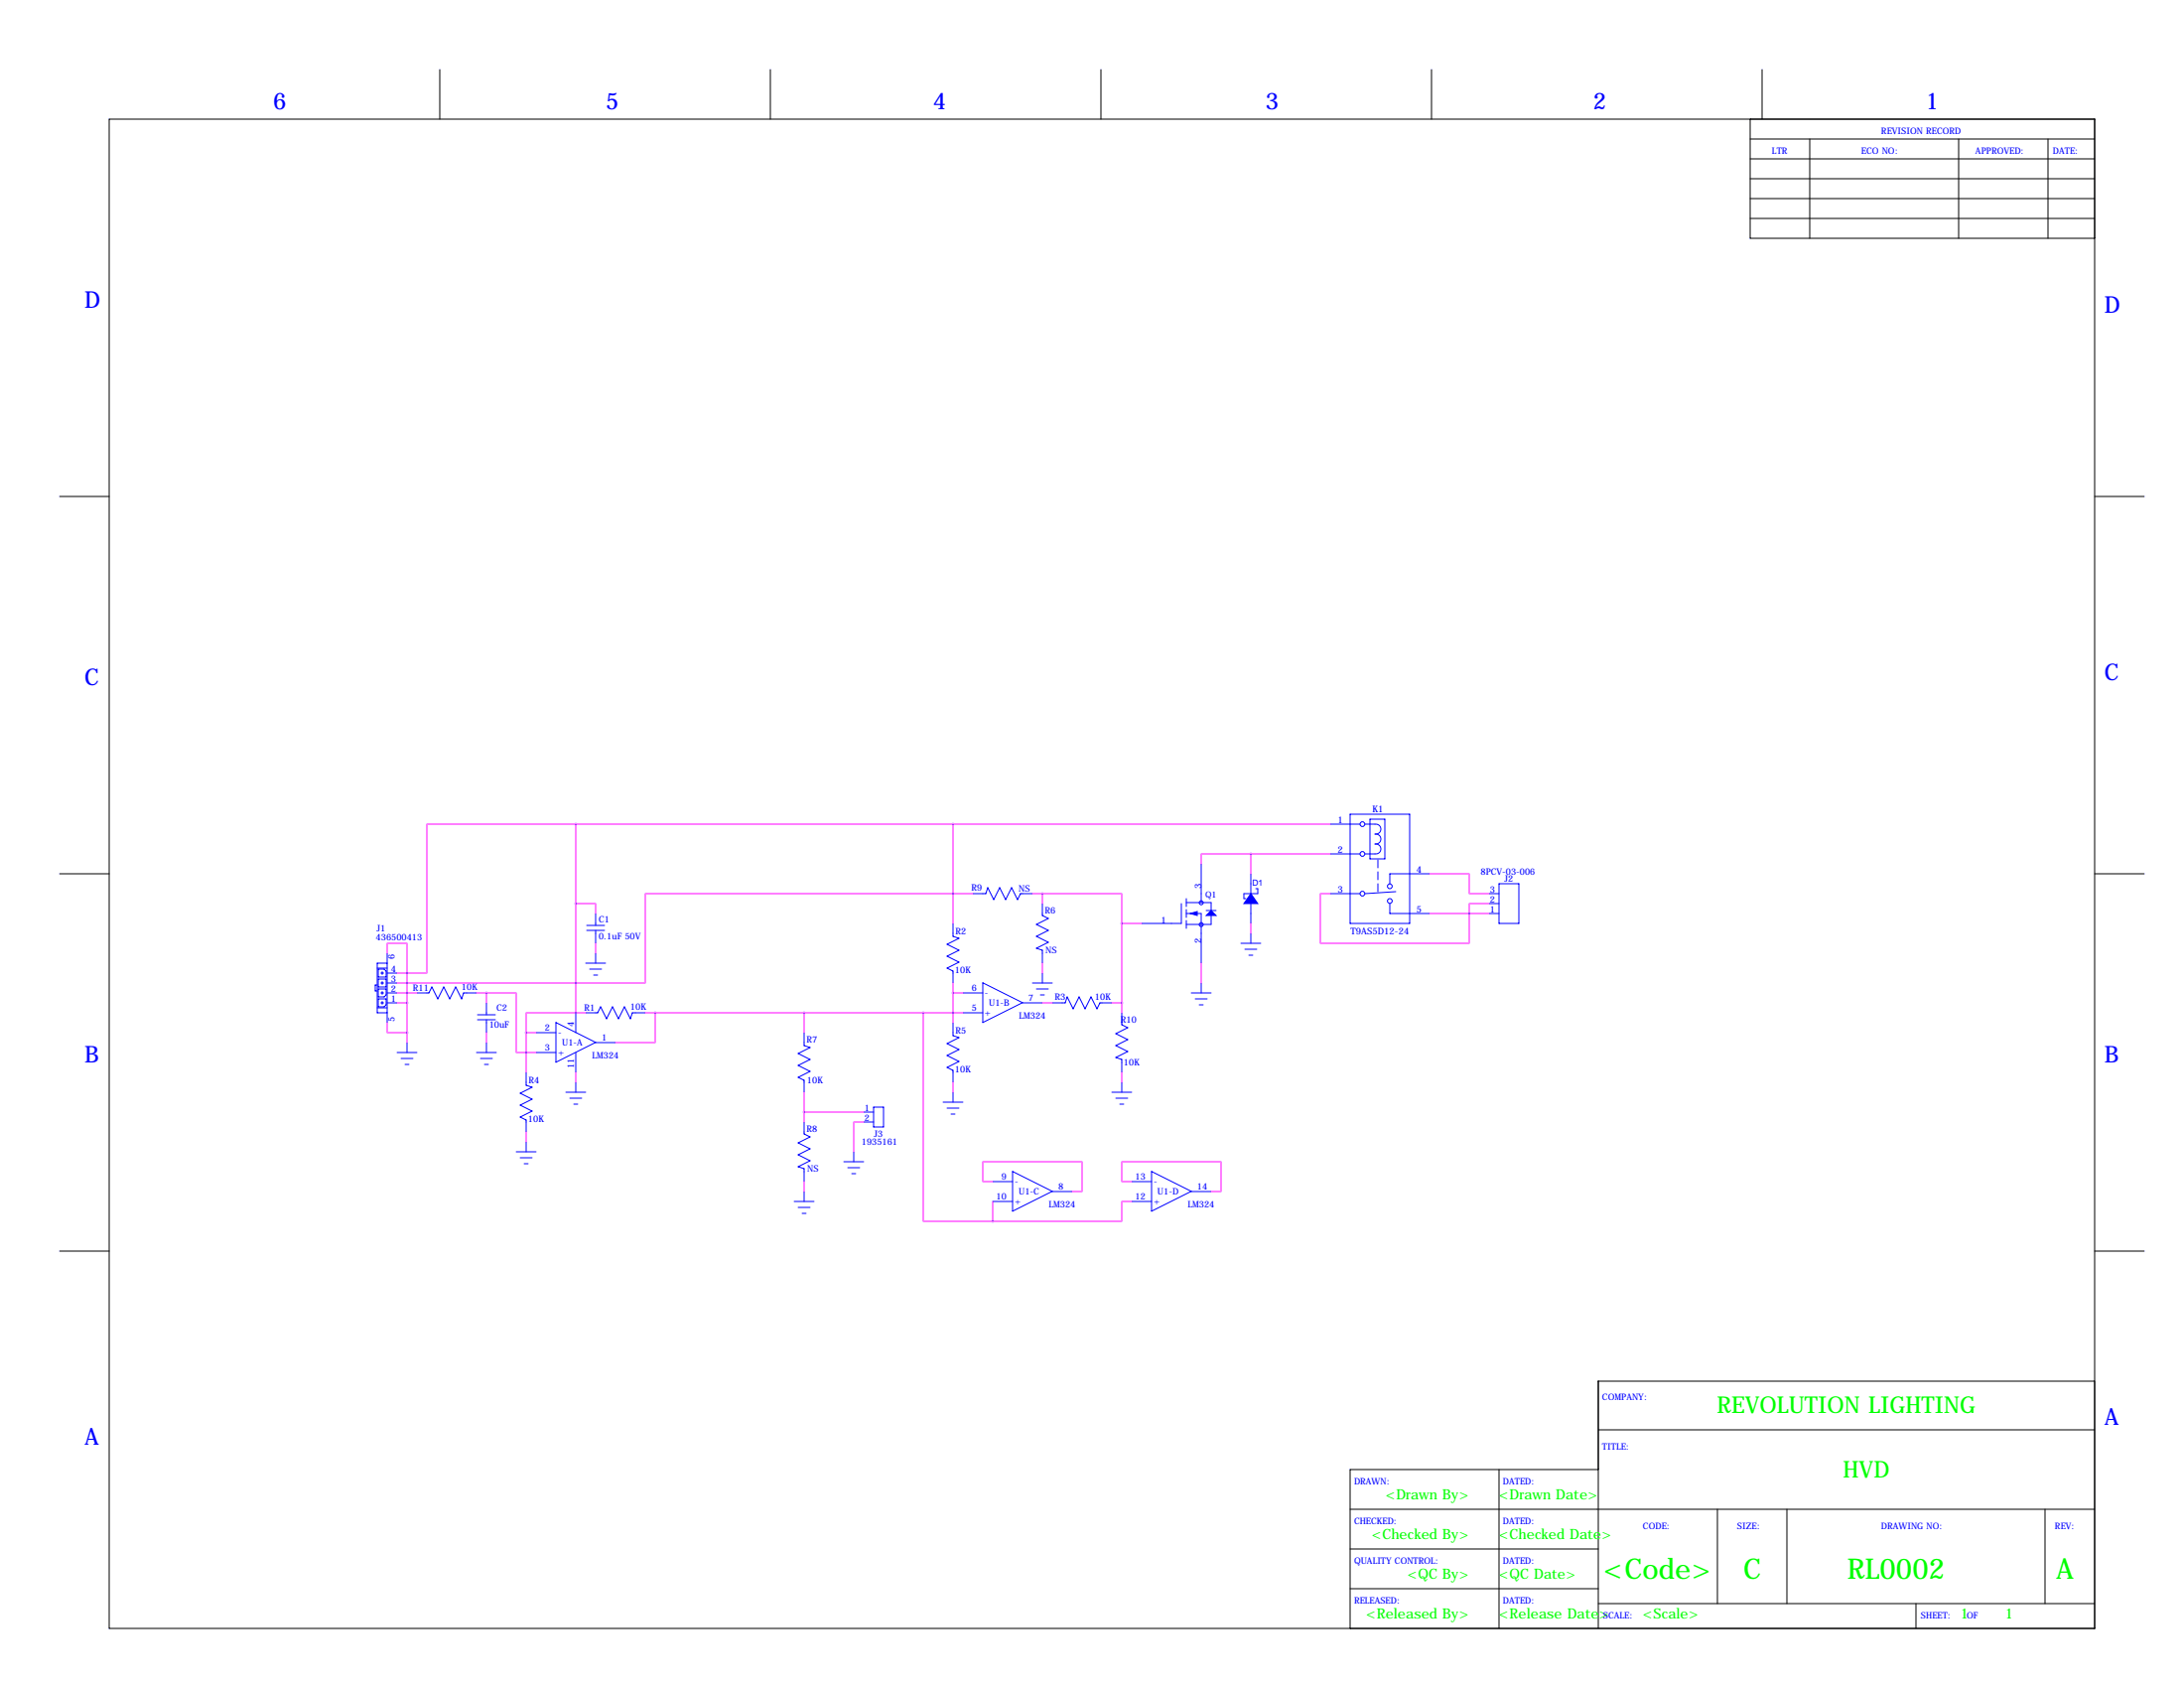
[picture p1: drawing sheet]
<svg xmlns="http://www.w3.org/2000/svg" width="559mm" height="432mm" viewBox="0 0 559 432" stroke-linecap="round" stroke-linejoin="round" font-family="sans-serif">
<g fill="none" stroke="#000" stroke-width=".25">
<path d="M112.5 17.8v12.7M197.1 17.8v12.7M281.7 17.8v12.7M366.3 17.8v12.7M450.8 17.8v12.7M27.9 30.5h508v386.1h-508zM447.8 35.6h88.1M447.8 30.5v30.5h88.1M463 35.6v25.4M501.1 35.6v25.4M524 35.6v25.4M447.8 45.7h88.1"/>
<path d="M447.8 40.6h88.1M447.8 50.8h88.1M447.8 55.9h88.1M15.2 127h12.7M535.9 127h12.7M15.2 223.5h12.7M535.9 223.5h12.7M15.2 320h12.7M535.9 320h12.7M535.9 353.3h-127v63.3M383.5 375.9v40.7M408.9 365.8h127"/>
<path d="M408.9 375.9h-63.5v40.7M345.4 386.1h190.5M345.4 396.2h63.5M439.4 386.1v24.1M457.2 386.1v24.1M523.2 386.1v24.1M345.4 406.4h63.5M408.9 410.2h127M490.2 410.2v6.4"/>
</g>
<g fill="none" stroke="#00f" stroke-width=".25">
<path d="M340.4 218.4h7.6M340.4 210.8h7.6M345.4 208.3h15.3v27.9h-15.3zM349.2 210.8h2.6a1.27 1.27 0 0 1 1.5 1.3 1.27 1.27 0 0 1-1.5 1.2 1.29 1.29 0 0 1 1.5 1.3 1.29 1.29 0 0 1-1.5 1.3 1.29 1.29 0 0 1 1.5 1.2 1.29 1.29 0 0 1-1.5 1.3h-2.6M350.5 209.5h3.8v10.2h-3.8zM352.6 220v2M150.1 238h4.6M150.1 236.7h4.6M152.4 233.7v3M152.4 238v3.3M243.8 236.2v3.3l1.6 .5-3.1 1.6 3.1 1.5-3.1 1.5 3.1 1.5-3.1 1.5 1.5 .8v3.1M248.9 228.6h3.3l.5-1.5 1.6 3 1.5-3 1.5 3 1.5-3 1.5 3 .8-1.5h3.1"/>
<path d="M266.7 231.1v3.1l1.5 .7-3 1.6 3 1.5-3 1.5 3 1.5-3 1.6 1.5 .5v3.3M302.3 231.1v5.1h-10.2M303.5 233.7h3.8v12.7M303.5 230.9h6.4v2M303.5 229.9v2M303.5 232.7v2M303.5 235.5v2M307.3 221v9.9M308.6 232.9h2.5M309.9 234.2v2.3h-6.4M320 223.5v5.1M320 231.1v5.1"/>
<path d="M320 238.8v2.5M321.3 227.3h.5v1.3h-3.5v1.3h.5M340.4 228.6h7.6M352.6 223v2M352.6 226.1v2M355.6 231.1v2.6h10.2M357.1 228.1l-7.9 .5M365.8 223.5h-10.2v2.6M381 233.7h2.5M381 228.6h2.5M381 231.1h2.5M383.5 226.1h5.1v10.1h-5.1z"/>
<path d="M96.5 247.6h2.6M96.5 257.8h2.6M96.5 252h-.5v1.5h.5M96.8 255.5h2v1.5l-.5 .6h-1.5zM96.8 247.9h1.5l.5 .5v1.5h-2zM96.8 250.4h2v2.1h-2zM96.8 253h2v1.5l-.5 .5h-1.5zM99.1 243.8v17.8M99.1 246.4h-2.6v12.7h2.6M99.1 256.5h2.5M99.1 254h2.5M99.1 251.5h2.5"/>
<path d="M99.1 248.9h2.5M106.7 254h3l.8-1.5 1.5 3 1.5-3 1.6 3 1.5-3 1.5 3 .5-1.5h3.3M122.2 259.6h4.5M124.5 256.5v3.1M147.3 259.1v5.1M149.9 246.4h5M149.9 259.1h3l.8-1.5 1.5 3 1.5-3 1.5 3 1.6-3 1.5 3 .5-1.5h3.3M150.9 247.9h3M151.9 249.4h1M152.4 243.8v2.6M246.4 259.1h5.1M246.4 254h5.1"/>
<path d="M251.5 251.4l10.1 5.1-10.1 5.1zM261.6 256.5h5.1M264.2 251.5h5M265.2 253h3M266.2 254.5h1M266.7 248.9v2.6M269.2 256.5h3.3l.5-1.5 1.6 3.1 1.5-3.1 1.5 3.1 1.5-3.1 1.6 3.1 .7-1.6h3.1M287 259.1v3l1.5 .8-3 1.5 3 1.5-3 1.6 3 1.5-3 1.5 1.5 .5v3.3M304.8 254h5.1M305.8 255.5h3.1M306.8 257h1M307.3 251.5v2.5"/>
<path d="M317.5 241.3h5.1M318.5 242.8h3.1M319.5 244.3h1M101.6 269.2h5.1M102.6 270.8h3.1M103.6 272.3h1M104.1 266.7v2.5M121.9 269.2h5.1M122.2 260.9h4.5M122.9 270.8h3.1M124 272.3h1M124.5 260.9v3.3"/>
<path d="M124.5 266.7v2.5M134.6 274.3v3.3l1.5 .5-3 1.6 3 1.5-3 1.5 3 1.5-3 1.6 1.5 .7v3.1M137.2 264.2h5M137.2 269.2h5M142.2 261.6l10.2 5-10.2 5.1zM144.8 279.4h5.1M147.3 269.2v5.1M147.3 276.9v2.5M152.4 266.7h5.1M205.7 264.2v3.3l1.6 .5-3.1 1.5 3.1 1.5-3.1 1.5 3.1 1.6-3.1 1.5 1.5 .8v3M243.8 261.6v3.3l1.6 .5-3.1 1.6 3.1 1.5-3.1 1.5 3.1 1.5-3.1 1.5 1.5 .8v3.1M243.8 279.4v2.5"/>
<path d="M284.5 279.4h5.1M287 276.9v2.5M132.1 294.6h5.1M133.1 296.2h3M134.1 297.7h1M134.6 292.1v2.5M145.8 280.9h3M146.8 282.4h1M205.7 287v3.1l1.6 .7-3.1 1.6 3.1 1.5-3.1 1.5 3.1 1.5-3.1 1.5 1.5 .6v3.3M215.9 297.2h5.1M216.9 298.7h3.1M218.4 294.6v2.6"/>
<path d="M221 284.5h2.5M221 287h2.5M223.5 283.2h2.6v5.1h-2.6zM241.3 281.9h5.1M242.3 283.5h3.1M243.3 285h1M259.1 299.7l10.1 5-10.1 5.1zM285.5 280.9h3M286.5 282.4h1M294.6 299.7l10.2 5-10.2 5.1zM203.2 307.3h5.1M204.2 308.9h3.1"/>
<path d="M205.2 310.4h1M205.7 304.8v2.5M217.9 300.2h1M254 302.3h5.1M254 307.3h5.1M269.2 304.8h5.1M289.6 302.3h5M289.6 307.3h5M304.8 304.8h5.1"/>
<circle cx="348.6" cy="218.4" r=".61"/>
<circle cx="348.6" cy="210.8" r=".61"/>
<circle cx="307.3" cy="230.9" r=".51"/>
<circle cx="307.3" cy="236.5" r=".51"/>
<circle cx="348.6" cy="228.6" r=".61"/>
<circle cx="355.6" cy="230.5" r=".61"/>
<circle cx="355.6" cy="226.7" r=".61"/>
<circle cx="97.8" cy="254" r=".25"/>
<circle cx="97.8" cy="251.5" r=".25"/>
<circle cx="97.8" cy="248.9" r=".25"/>
<circle cx="97.8" cy="256.5" r=".25"/>
</g>
<g fill="#00f" stroke="#00f" stroke-width=".25">
<path d="M304.5 233.7l1.8-.5v1z"/>
<path d="M308.6 234.2l1.3-1.3 1.2 1.3z"/>
<path d="M320 228.6l1.8 2.5h-3.5z"/>
</g>
<g fill="none" stroke="#f0f" stroke-width=".25">
<path d="M147.3 210.8h-38.1v38.1h-7.6M147.3 210.8v48.3M147.3 210.8h193.1M243.8 210.8v25.4M320 218.4h-12.7v2.6M320 218.4h20.4M320 218.4v5.1M147.3 231.1h5.1v2.6M248.9 228.6h-83.8v22.9h-63.5M264.2 228.6h2.5M266.7 228.6h20.3v7.6M266.7 228.6v2.5"/>
<path d="M287 236.2h5.1M287 236.2v22.9M320 236.2v2.6M340.4 228.6h-2.6v12.7h38.1v-10.2h5.1M365.8 223.5h10.1v5.1h5.1M365.8 233.7h15.2M99.1 243.8v-2.5h5v15.2M101.6 256.5h2.5M101.6 254h5.1M104.1 256.5v10.2M121.9 254h2.6M124.5 254h7.6v15.2h5.1"/>
<path d="M124.5 254v2.5M149.9 259.1h-15.3v5.1M152.4 241.3v2.5M165.1 259.1h81.3M167.6 259.1v7.6h-10.1M205.7 259.1v5.1M236.2 259.1v53.3h17.8M243.8 254h2.6M243.8 251.5v10.1M266.7 256.5h2.5M266.7 246.4v2.5M284.5 256.5h2.5"/>
<path d="M307.3 246.4v5.1M99.1 261.6v2.6h5M124.5 264.2v2.5M134.6 264.2h2.6M134.6 264.2v10.1M147.3 274.3v2.6M205.7 279.4v7.6M243.8 276.9v2.5M287 274.3v2.6M134.6 289.6v2.5M205.7 284.5h15.3M221 287h-2.6v7.6"/>
<path d="M205.7 302.3v2.5M254 302.3h-2.5v-5.1h25.4v7.6h-2.6M254 307.3v5.1M289.6 302.3h-2.6v-5.1h25.4v7.6h-2.5M289.6 307.3h-2.6v5.1h-33"/>
</g>
<path d="M104.1 256.5a.05 .05 0 0 0 .1 0 .05 .05 0 0 0-.1 0zM104.1 264.2a.05 .05 0 0 0 .1 0 .05 .05 0 0 0-.1 0zM124.4 254a.05 .05 0 0 0 .1 0 .05 .05 0 0 0-.1 0zM243.8 210.8a.05 .05 0 0 0 .1 0 .05 .05 0 0 0-.1 0zM243.8 254a.05 .05 0 0 0 .1 0 .05 .05 0 0 0-.1 0zM320 218.4a.05 .05 0 0 0 .1 0 .05 .05 0 0 0-.1 0zM167.6 259.1a.05 .05 0 0 0 .1 0 .05 .05 0 0 0-.1 0zM205.7 259.1a.05 .05 0 0 0 .1 0 .05 .05 0 0 0-.1 0zM205.7 284.5a.05 .05 0 0 0 .1 0 .05 .05 0 0 0-.1 0z" fill="#f0f" stroke="#f0f" stroke-width=".63"/>
<g font-size="7.3" fill="#0f0">
<text x="410.3" y="403.9">&lt;Code&gt;</text>
<text x="446" y="403.9">C</text>
<text x="472.7" y="403.9">RL0002</text>
<text x="526" y="403.9">A</text>
</g>
<g font-size="5.9" fill="#00f">
<text x="69.8" y="27.9">6</text>
<text x="154.9" y="27.9">5</text>
<text x="238.8" y="27.9">4</text>
<text x="323.8" y="27.9">3</text>
<text x="407.7" y="27.9">2</text>
<text x="492.8" y="27.9">1</text>
<text x="21.6" y="78.7">D</text>
<text x="538.5" y="80">D</text>
<text x="538.5" y="174">C</text>
<text x="21.6" y="175.3">C</text>
<text x="21.6" y="271.8">B</text>
<text x="538.5" y="271.8">B</text>
<text x="538.5" y="364.5">A</text>
<text x="21.6" y="369.6">A</text>
</g>
<g font-size="5.9" fill="#0f0">
<text x="439.3" y="361.5">REVOLUTION LIGHTING</text>
<text x="471.6" y="378">HVD</text>
</g>
<g font-size="3.6" fill="#0f0">
<text x="354.5" y="383.5">&lt;Drawn By&gt;</text>
<text x="383.5" y="383.5">&lt;Drawn Date&gt;</text>
<text x="351" y="393.7">&lt;Checked By&gt;</text>
<text x="383.5" y="393.7">&lt;Checked Date&gt;</text>
<text x="360.1" y="403.9">&lt;QC By&gt;</text>
<text x="383.5" y="403.9">&lt;QC Date&gt;</text>
<text x="349.5" y="414">&lt;Released By&gt;</text>
<text x="383.5" y="414">&lt;Release Date&gt;</text>
<text x="420.4" y="414">&lt;Scale&gt;</text>
<text x="501.6" y="414">1</text>
<text x="513.1" y="414">1</text>
</g>
<g font-size="2.4" fill="#00f">
<text x="351.1" y="207.8">K1</text>
<text x="342.3" y="210.5">1</text>
<text x="342.3" y="218.1">2</text>
<text x="307.3" y="227.3" transform="rotate(-90 307.3 227.3)">3</text>
<text x="362.5" y="223.2">4</text>
<text x="342.3" y="228.2">3</text>
<text x="362.5" y="233.3">5</text>
<text x="297.1" y="236.2">1</text>
<text x="345.6" y="238.9">T9AS5D12-24</text>
<text x="307.3" y="241.4" transform="rotate(-90 307.3 241.4)">2</text>
</g>
<g font-size="2.3" fill="#00f">
<text x="481.3" y="34.3">REVISION RECORD</text>
<text x="453.4" y="39.4">LTR</text>
<text x="476.2" y="39.4">ECO NO:</text>
<text x="505.5" y="39.4">APPROVED:</text>
<text x="525.3" y="39.4">DATE:</text>
<text x="248.6" y="227.9">R9</text>
<text x="378.8" y="223.8">8PCV-03-006</text>
<text x="385" y="225.6">J2</text>
<text x="260.7" y="228.1">NS</text>
<text x="267.3" y="233.7">R6</text>
<text x="381.2" y="233.4">1</text>
<text x="381.2" y="230.9">2</text>
<text x="381.2" y="228.3">3</text>
<text x="96.4" y="238.3">J1</text>
<text x="153.2" y="236">C1</text>
<text x="244.5" y="239.1">R2</text>
<text x="96.2" y="240.6">436500413</text>
<text x="100.9" y="245.4" transform="rotate(-90 100.9 245.4)">6</text>
<text x="153.2" y="240.3">0.1uF 50V</text>
<text x="267.5" y="243.9">NS</text>
<text x="100.1" y="251.2">3</text>
<text x="100.1" y="248.7">4</text>
<text x="244.3" y="248.9">10K</text>
<text x="100.1" y="256.3">1</text>
<text x="100.1" y="253.7">2</text>
<text x="105.7" y="253.5">R11</text>
<text x="118.1" y="253.3">10K</text>
<text x="248.6" y="253.5">6</text>
<text x="252" y="254.8">-</text>
<text x="253" y="257.4">U1-B</text>
<text x="263.1" y="256">7</text>
<text x="269.9" y="255.9">R3</text>
<text x="280.2" y="255.8">10K</text>
<text x="100.9" y="261.4" transform="rotate(-90 100.9 261.4)">5</text>
<text x="125.2" y="263">10uF</text>
<text x="127" y="258.7">C2</text>
<text x="139.4" y="263.7">2</text>
<text x="146.8" y="262.6" transform="rotate(-90 146.8 262.6)">4</text>
<text x="149.5" y="258.6">R1</text>
<text x="161.3" y="258.4">10K</text>
<text x="248.6" y="258.6">5</text>
<text x="252" y="259.9">+</text>
<text x="260.7" y="260.7">LM324</text>
<text x="286.8" y="261.6">R10</text>
<text x="139.4" y="268.7">3</text>
<text x="142.7" y="264.9">-</text>
<text x="143.8" y="267.5">U1-A</text>
<text x="153.9" y="266.2">1</text>
<text x="206.4" y="266.8">R7</text>
<text x="244.5" y="264.5">R5</text>
<text x="142.7" y="270.1">+</text>
<text x="146.8" y="273.4" transform="rotate(-90 146.8 273.4)">11</text>
<text x="151.5" y="270.9">LM324</text>
<text x="244.3" y="274.3">10K</text>
<text x="287.5" y="272.6">10K</text>
<text x="135.3" y="277.2">R4</text>
<text x="206.5" y="277.1">10K</text>
<text x="135.1" y="287">10K</text>
<text x="221.2" y="284.2">1</text>
<text x="221.2" y="286.8">2</text>
<text x="206.4" y="289.6">R8</text>
<text x="220.4" y="293">1935161</text>
<text x="223.7" y="290.8">J3</text>
<text x="206.6" y="299.8">NS</text>
<text x="256.2" y="301.8">9</text>
<text x="259.6" y="303">-</text>
<text x="260.7" y="305.6">U1-C</text>
<text x="270.8" y="304.3">8</text>
<text x="290.5" y="301.8">13</text>
<text x="295.1" y="303">-</text>
<text x="296.2" y="305.6">U1-D</text>
<text x="306.3" y="304.3">14</text>
<text x="254.9" y="306.8">10</text>
<text x="259.6" y="308.2">+</text>
<text x="268.4" y="309">LM324</text>
<text x="290.5" y="306.8">12</text>
<text x="295.1" y="308.2">+</text>
<text x="303.9" y="309">LM324</text>
<text x="410" y="358.1">COMPANY:</text>
<text x="410" y="370.8">TITLE:</text>
<text x="346.5" y="379.7">DRAWN:</text>
<text x="384.6" y="379.7">DATED:</text>
<text x="346.5" y="389.9">CHECKED:</text>
<text x="384.6" y="389.9">DATED:</text>
<text x="420.4" y="391.2">CODE:</text>
<text x="444.5" y="391.2">SIZE:</text>
<text x="481.3" y="391.2">DRAWING NO:</text>
<text x="525.8" y="391.2">REV:</text>
<text x="346.5" y="400">QUALITY CONTROL:</text>
<text x="384.6" y="400">DATED:</text>
<text x="346.5" y="410.2">RELEASED:</text>
<text x="384.6" y="410.2">DATED:</text>
<text x="410.2" y="414">SCALE:</text>
<text x="491.5" y="414">SHEET:</text>
<text x="503.2" y="414">OF</text>
</g>
<g font-size="2.2" fill="#00f">
<text x="320.5" y="226.5">D1</text>
<text x="308.4" y="229.6">Q1</text>
</g>
</svg>
